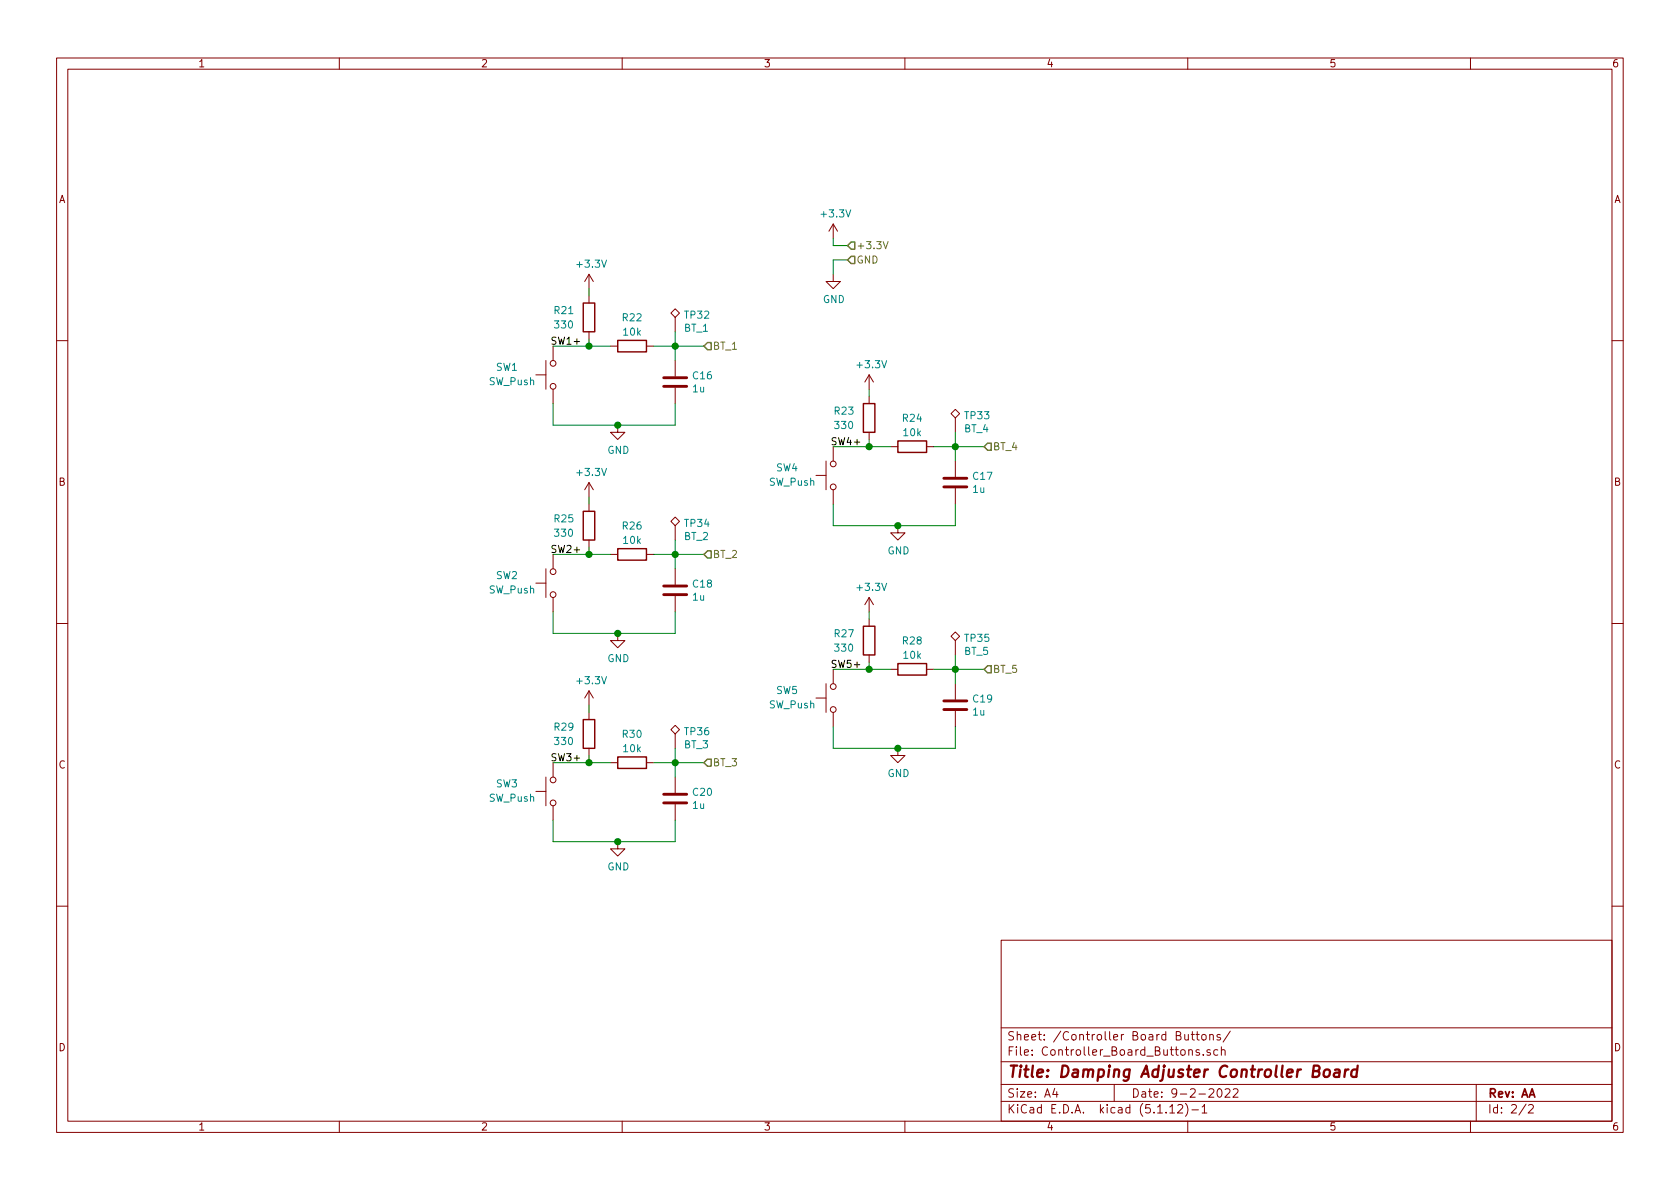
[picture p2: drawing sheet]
EESchema Schematic File Version 4
EELAYER 30 0
EELAYER END
$Descr A4 11693 8268
encoding utf-8
Sheet 2 2
Title "Damping Adjuster Controller Board"
Date "9-2-2022"
Rev "AA"
Comp ""
Comment1 ""
Comment2 ""
Comment3 ""
Comment4 ""
$EndDescr
$Comp
L Switch:SW_Push SW1
U 1 1
P 3850 2600
F 0 "SW1" V 3900 3000 50  0000 R CNN
F 1 "SW_Push" V 3800 3050 50  0000 R CNN
F 2 "Button_Switch_THT:SW_PUSH_6mm_H5mm" H 3850 2800 50  0001 C CNN
F 3 "~" H 3850 2800 50  0001 C CNN
	1    3850 2600
	0    -1   -1   0   
$EndComp
$Comp
L Device:R R21
U 1 1
P 4100 2200
F 0 "R21" H 3850 2250 50  0000 L CNN
F 1 "330" H 3850 2150 50  0000 L CNN
F 2 "Resistor_SMD:R_0805_2012Metric" V 4030 2200 50  0001 C CNN
F 3 "~" H 4100 2200 50  0001 C CNN
F 4 "JLC" H 4100 2200 50  0001 C CNN "Mfg"
	1    4100 2200
	1    0    0    -1  
$EndComp
Text HLabel 5900 1700 2    50   Input ~ 0
+3.3V
$Comp
L Device:R R22
U 1 1
P 4400 2400
F 0 "R22" V 4200 2400 50  0000 C CNN
F 1 "10k" V 4300 2400 50  0000 C CNN
F 2 "Resistor_SMD:R_0805_2012Metric" V 4330 2400 50  0001 C CNN
F 3 "~" H 4400 2400 50  0001 C CNN
F 4 "JLC" H 4400 2400 50  0001 C CNN "Mfg"
	1    4400 2400
	0    1    1    0   
$EndComp
$Comp
L Device:C C16
U 1 1
P 4700 2650
F 0 "C16" H 4815 2696 50  0000 L CNN
F 1 "1u" H 4815 2605 50  0000 L CNN
F 2 "Capacitor_SMD:C_0805_2012Metric" H 4738 2500 50  0001 C CNN
F 3 "~" H 4700 2650 50  0001 C CNN
F 4 "JLC" H 4700 2650 50  0001 C CNN "Mfg"
	1    4700 2650
	1    0    0    -1  
$EndComp
Wire Wire Line
	4550 2400 4700 2400
Wire Wire Line
	4700 2400 4700 2500
Wire Wire Line
	3850 2800 3850 2950
Wire Wire Line
	3850 2950 4300 2950
Wire Wire Line
	4700 2950 4700 2800
$Comp
L power:+3.3V #PWR045
U 1 1
P 5800 1650
F 0 "#PWR045" H 5800 1500 50  0001 C CNN
F 1 "+3.3V" H 5815 1823 50  0000 C CNN
F 2 "" H 5800 1650 50  0001 C CNN
F 3 "" H 5800 1650 50  0001 C CNN
	1    5800 1650
	1    0    0    -1  
$EndComp
Wire Wire Line
	5800 1650 5800 1700
Wire Wire Line
	5800 1700 5900 1700
$Comp
L power:+3.3V #PWR047
U 1 1
P 4100 2000
F 0 "#PWR047" H 4100 1850 50  0001 C CNN
F 1 "+3.3V" H 4115 2173 50  0000 C CNN
F 2 "" H 4100 2000 50  0001 C CNN
F 3 "" H 4100 2000 50  0001 C CNN
	1    4100 2000
	1    0    0    -1  
$EndComp
$Comp
L power:GND #PWR046
U 1 1
P 5800 1900
F 0 "#PWR046" H 5800 1650 50  0001 C CNN
F 1 "GND" H 5805 1727 50  0000 C CNN
F 2 "" H 5800 1900 50  0001 C CNN
F 3 "" H 5800 1900 50  0001 C CNN
	1    5800 1900
	1    0    0    -1  
$EndComp
Text HLabel 5900 1800 2    50   Input ~ 0
GND
Wire Wire Line
	5900 1800 5800 1800
Wire Wire Line
	5800 1800 5800 1900
$Comp
L power:GND #PWR048
U 1 1
P 4300 2950
F 0 "#PWR048" H 4300 2700 50  0001 C CNN
F 1 "GND" H 4305 2777 50  0000 C CNN
F 2 "" H 4300 2950 50  0001 C CNN
F 3 "" H 4300 2950 50  0001 C CNN
	1    4300 2950
	1    0    0    -1  
$EndComp
Connection ~ 4300 2950
Wire Wire Line
	4300 2950 4700 2950
Wire Wire Line
	4700 2400 4900 2400
Connection ~ 4700 2400
Text HLabel 4900 2400 2    50   Input ~ 0
BT_1
Wire Wire Line
	3850 2400 4100 2400
Wire Wire Line
	4100 2000 4100 2050
Wire Wire Line
	4100 2350 4100 2400
Connection ~ 4100 2400
Wire Wire Line
	4100 2400 4250 2400
$Comp
L Switch:SW_Push SW2
U 1 1
P 3850 4050
F 0 "SW2" V 3900 4450 50  0000 R CNN
F 1 "SW_Push" V 3800 4500 50  0000 R CNN
F 2 "Button_Switch_THT:SW_PUSH_6mm_H5mm" H 3850 4250 50  0001 C CNN
F 3 "~" H 3850 4250 50  0001 C CNN
	1    3850 4050
	0    -1   -1   0   
$EndComp
$Comp
L Device:R R25
U 1 1
P 4100 3650
F 0 "R25" H 3850 3700 50  0000 L CNN
F 1 "330" H 3850 3600 50  0000 L CNN
F 2 "Resistor_SMD:R_0805_2012Metric" V 4030 3650 50  0001 C CNN
F 3 "~" H 4100 3650 50  0001 C CNN
F 4 "JLC" H 4100 3650 50  0001 C CNN "Mfg"
	1    4100 3650
	1    0    0    -1  
$EndComp
$Comp
L Device:R R26
U 1 1
P 4400 3850
F 0 "R26" V 4200 3850 50  0000 C CNN
F 1 "10k" V 4300 3850 50  0000 C CNN
F 2 "Resistor_SMD:R_0805_2012Metric" V 4330 3850 50  0001 C CNN
F 3 "~" H 4400 3850 50  0001 C CNN
F 4 "JLC" H 4400 3850 50  0001 C CNN "Mfg"
	1    4400 3850
	0    1    1    0   
$EndComp
$Comp
L Device:C C18
U 1 1
P 4700 4100
F 0 "C18" H 4815 4146 50  0000 L CNN
F 1 "1u" H 4815 4055 50  0000 L CNN
F 2 "Capacitor_SMD:C_0805_2012Metric" H 4738 3950 50  0001 C CNN
F 3 "~" H 4700 4100 50  0001 C CNN
F 4 "JLC" H 4700 4100 50  0001 C CNN "Mfg"
	1    4700 4100
	1    0    0    -1  
$EndComp
Wire Wire Line
	4550 3850 4700 3850
Wire Wire Line
	4700 3850 4700 3950
Wire Wire Line
	3850 4250 3850 4400
Wire Wire Line
	3850 4400 4300 4400
Wire Wire Line
	4700 4400 4700 4250
$Comp
L power:+3.3V #PWR050
U 1 1
P 4100 3450
F 0 "#PWR050" H 4100 3300 50  0001 C CNN
F 1 "+3.3V" H 4115 3623 50  0000 C CNN
F 2 "" H 4100 3450 50  0001 C CNN
F 3 "" H 4100 3450 50  0001 C CNN
	1    4100 3450
	1    0    0    -1  
$EndComp
$Comp
L power:GND #PWR053
U 1 1
P 4300 4400
F 0 "#PWR053" H 4300 4150 50  0001 C CNN
F 1 "GND" H 4305 4227 50  0000 C CNN
F 2 "" H 4300 4400 50  0001 C CNN
F 3 "" H 4300 4400 50  0001 C CNN
	1    4300 4400
	1    0    0    -1  
$EndComp
Connection ~ 4300 4400
Wire Wire Line
	4300 4400 4700 4400
Wire Wire Line
	4700 3850 4900 3850
Connection ~ 4700 3850
Text HLabel 4900 3850 2    50   Input ~ 0
BT_2
Wire Wire Line
	3850 3850 4100 3850
Wire Wire Line
	4100 3450 4100 3500
Wire Wire Line
	4100 3800 4100 3850
Connection ~ 4100 3850
Wire Wire Line
	4100 3850 4250 3850
$Comp
L Switch:SW_Push SW3
U 1 1
P 3850 5500
F 0 "SW3" V 3900 5900 50  0000 R CNN
F 1 "SW_Push" V 3800 5950 50  0000 R CNN
F 2 "Button_Switch_THT:SW_PUSH_6mm_H5mm" H 3850 5700 50  0001 C CNN
F 3 "~" H 3850 5700 50  0001 C CNN
	1    3850 5500
	0    -1   -1   0   
$EndComp
$Comp
L Device:R R29
U 1 1
P 4100 5100
F 0 "R29" H 3850 5150 50  0000 L CNN
F 1 "330" H 3850 5050 50  0000 L CNN
F 2 "Resistor_SMD:R_0805_2012Metric" V 4030 5100 50  0001 C CNN
F 3 "~" H 4100 5100 50  0001 C CNN
F 4 "JLC" H 4100 5100 50  0001 C CNN "Mfg"
	1    4100 5100
	1    0    0    -1  
$EndComp
$Comp
L Device:R R30
U 1 1
P 4400 5300
F 0 "R30" V 4200 5300 50  0000 C CNN
F 1 "10k" V 4300 5300 50  0000 C CNN
F 2 "Resistor_SMD:R_0805_2012Metric" V 4330 5300 50  0001 C CNN
F 3 "~" H 4400 5300 50  0001 C CNN
F 4 "JLC" H 4400 5300 50  0001 C CNN "Mfg"
	1    4400 5300
	0    1    1    0   
$EndComp
$Comp
L Device:C C20
U 1 1
P 4700 5550
F 0 "C20" H 4815 5596 50  0000 L CNN
F 1 "1u" H 4815 5505 50  0000 L CNN
F 2 "Capacitor_SMD:C_0805_2012Metric" H 4738 5400 50  0001 C CNN
F 3 "~" H 4700 5550 50  0001 C CNN
F 4 "JLC" H 4700 5550 50  0001 C CNN "Mfg"
	1    4700 5550
	1    0    0    -1  
$EndComp
Wire Wire Line
	4550 5300 4700 5300
Wire Wire Line
	4700 5300 4700 5400
Wire Wire Line
	3850 5700 3850 5850
Wire Wire Line
	3850 5850 4300 5850
Wire Wire Line
	4700 5850 4700 5700
$Comp
L power:+3.3V #PWR054
U 1 1
P 4100 4900
F 0 "#PWR054" H 4100 4750 50  0001 C CNN
F 1 "+3.3V" H 4115 5073 50  0000 C CNN
F 2 "" H 4100 4900 50  0001 C CNN
F 3 "" H 4100 4900 50  0001 C CNN
	1    4100 4900
	1    0    0    -1  
$EndComp
$Comp
L power:GND #PWR056
U 1 1
P 4300 5850
F 0 "#PWR056" H 4300 5600 50  0001 C CNN
F 1 "GND" H 4305 5677 50  0000 C CNN
F 2 "" H 4300 5850 50  0001 C CNN
F 3 "" H 4300 5850 50  0001 C CNN
	1    4300 5850
	1    0    0    -1  
$EndComp
Connection ~ 4300 5850
Wire Wire Line
	4300 5850 4700 5850
Wire Wire Line
	4700 5300 4900 5300
Connection ~ 4700 5300
Text HLabel 4900 5300 2    50   Input ~ 0
BT_3
Wire Wire Line
	3850 5300 4100 5300
Wire Wire Line
	4100 4900 4100 4950
Wire Wire Line
	4100 5250 4100 5300
Connection ~ 4100 5300
Wire Wire Line
	4100 5300 4250 5300
$Comp
L Switch:SW_Push SW4
U 1 1
P 5800 3300
F 0 "SW4" V 5850 3700 50  0000 R CNN
F 1 "SW_Push" V 5750 3750 50  0000 R CNN
F 2 "Button_Switch_THT:SW_PUSH_6mm_H5mm" H 5800 3500 50  0001 C CNN
F 3 "~" H 5800 3500 50  0001 C CNN
	1    5800 3300
	0    -1   -1   0   
$EndComp
$Comp
L Device:R R23
U 1 1
P 6050 2900
F 0 "R23" H 5800 2950 50  0000 L CNN
F 1 "330" H 5800 2850 50  0000 L CNN
F 2 "Resistor_SMD:R_0805_2012Metric" V 5980 2900 50  0001 C CNN
F 3 "~" H 6050 2900 50  0001 C CNN
F 4 "JLC" H 6050 2900 50  0001 C CNN "Mfg"
	1    6050 2900
	1    0    0    -1  
$EndComp
$Comp
L Device:R R24
U 1 1
P 6350 3100
F 0 "R24" V 6150 3100 50  0000 C CNN
F 1 "10k" V 6250 3100 50  0000 C CNN
F 2 "Resistor_SMD:R_0805_2012Metric" V 6280 3100 50  0001 C CNN
F 3 "~" H 6350 3100 50  0001 C CNN
F 4 "JLC" H 6350 3100 50  0001 C CNN "Mfg"
	1    6350 3100
	0    1    1    0   
$EndComp
$Comp
L Device:C C17
U 1 1
P 6650 3350
F 0 "C17" H 6765 3396 50  0000 L CNN
F 1 "1u" H 6765 3305 50  0000 L CNN
F 2 "Capacitor_SMD:C_0805_2012Metric" H 6688 3200 50  0001 C CNN
F 3 "~" H 6650 3350 50  0001 C CNN
F 4 "JLC" H 6650 3350 50  0001 C CNN "Mfg"
	1    6650 3350
	1    0    0    -1  
$EndComp
Wire Wire Line
	6500 3100 6650 3100
Wire Wire Line
	6650 3100 6650 3200
Wire Wire Line
	5800 3500 5800 3650
Wire Wire Line
	5800 3650 6250 3650
Wire Wire Line
	6650 3650 6650 3500
$Comp
L power:+3.3V #PWR049
U 1 1
P 6050 2700
F 0 "#PWR049" H 6050 2550 50  0001 C CNN
F 1 "+3.3V" H 6065 2873 50  0000 C CNN
F 2 "" H 6050 2700 50  0001 C CNN
F 3 "" H 6050 2700 50  0001 C CNN
	1    6050 2700
	1    0    0    -1  
$EndComp
$Comp
L power:GND #PWR051
U 1 1
P 6250 3650
F 0 "#PWR051" H 6250 3400 50  0001 C CNN
F 1 "GND" H 6255 3477 50  0000 C CNN
F 2 "" H 6250 3650 50  0001 C CNN
F 3 "" H 6250 3650 50  0001 C CNN
	1    6250 3650
	1    0    0    -1  
$EndComp
Connection ~ 6250 3650
Wire Wire Line
	6250 3650 6650 3650
Wire Wire Line
	6650 3100 6850 3100
Connection ~ 6650 3100
Text HLabel 6850 3100 2    50   Input ~ 0
BT_4
Wire Wire Line
	5800 3100 6050 3100
Wire Wire Line
	6050 2700 6050 2750
Wire Wire Line
	6050 3050 6050 3100
Connection ~ 6050 3100
Wire Wire Line
	6050 3100 6200 3100
$Comp
L Switch:SW_Push SW5
U 1 1
P 5800 4850
F 0 "SW5" V 5850 5250 50  0000 R CNN
F 1 "SW_Push" V 5750 5300 50  0000 R CNN
F 2 "Button_Switch_THT:SW_PUSH_6mm_H5mm" H 5800 5050 50  0001 C CNN
F 3 "~" H 5800 5050 50  0001 C CNN
	1    5800 4850
	0    -1   -1   0   
$EndComp
$Comp
L Device:R R27
U 1 1
P 6050 4450
F 0 "R27" H 5800 4500 50  0000 L CNN
F 1 "330" H 5800 4400 50  0000 L CNN
F 2 "Resistor_SMD:R_0805_2012Metric" V 5980 4450 50  0001 C CNN
F 3 "~" H 6050 4450 50  0001 C CNN
F 4 "JLC" H 6050 4450 50  0001 C CNN "Mfg"
	1    6050 4450
	1    0    0    -1  
$EndComp
$Comp
L Device:R R28
U 1 1
P 6350 4650
F 0 "R28" V 6150 4650 50  0000 C CNN
F 1 "10k" V 6250 4650 50  0000 C CNN
F 2 "Resistor_SMD:R_0805_2012Metric" V 6280 4650 50  0001 C CNN
F 3 "~" H 6350 4650 50  0001 C CNN
F 4 "JLC" H 6350 4650 50  0001 C CNN "Mfg"
	1    6350 4650
	0    1    1    0   
$EndComp
$Comp
L Device:C C19
U 1 1
P 6650 4900
F 0 "C19" H 6765 4946 50  0000 L CNN
F 1 "1u" H 6765 4855 50  0000 L CNN
F 2 "Capacitor_SMD:C_0805_2012Metric" H 6688 4750 50  0001 C CNN
F 3 "~" H 6650 4900 50  0001 C CNN
F 4 "JLC" H 6650 4900 50  0001 C CNN "Mfg"
	1    6650 4900
	1    0    0    -1  
$EndComp
Wire Wire Line
	6500 4650 6650 4650
Wire Wire Line
	6650 4650 6650 4750
Wire Wire Line
	5800 5050 5800 5200
Wire Wire Line
	5800 5200 6250 5200
Wire Wire Line
	6650 5200 6650 5050
$Comp
L power:+3.3V #PWR052
U 1 1
P 6050 4250
F 0 "#PWR052" H 6050 4100 50  0001 C CNN
F 1 "+3.3V" H 6065 4423 50  0000 C CNN
F 2 "" H 6050 4250 50  0001 C CNN
F 3 "" H 6050 4250 50  0001 C CNN
	1    6050 4250
	1    0    0    -1  
$EndComp
$Comp
L power:GND #PWR055
U 1 1
P 6250 5200
F 0 "#PWR055" H 6250 4950 50  0001 C CNN
F 1 "GND" H 6255 5027 50  0000 C CNN
F 2 "" H 6250 5200 50  0001 C CNN
F 3 "" H 6250 5200 50  0001 C CNN
	1    6250 5200
	1    0    0    -1  
$EndComp
Connection ~ 6250 5200
Wire Wire Line
	6250 5200 6650 5200
Wire Wire Line
	6650 4650 6850 4650
Connection ~ 6650 4650
Text HLabel 6850 4650 2    50   Input ~ 0
BT_5
Wire Wire Line
	5800 4650 6050 4650
Wire Wire Line
	6050 4250 6050 4300
Wire Wire Line
	6050 4600 6050 4650
Connection ~ 6050 4650
Wire Wire Line
	6050 4650 6200 4650
Text Label 4050 2400 2    50   ~ 0
SW1+
Text Label 4050 3850 2    50   ~ 0
SW2+
Text Label 4050 5300 2    50   ~ 0
SW3+
Text Label 6000 3100 2    50   ~ 0
SW4+
Text Label 6000 4650 2    50   ~ 0
SW5+
$Comp
L Connector:TestPoint_Alt TP32
U 1 1
P 4700 2300
F 0 "TP32" H 4758 2418 50  0000 L CNN
F 1 "BT_1" H 4758 2327 50  0000 L CNN
F 2 "TestPoint:TestPoint_Pad_1.5x1.5mm" H 4900 2300 50  0001 C CNN
F 3 "~" H 4900 2300 50  0001 C CNN
	1    4700 2300
	1    0    0    -1  
$EndComp
Wire Wire Line
	4700 2300 4700 2400
$Comp
L Connector:TestPoint_Alt TP34
U 1 1
P 4700 3750
F 0 "TP34" H 4758 3868 50  0000 L CNN
F 1 "BT_2" H 4758 3777 50  0000 L CNN
F 2 "TestPoint:TestPoint_Pad_1.5x1.5mm" H 4900 3750 50  0001 C CNN
F 3 "~" H 4900 3750 50  0001 C CNN
	1    4700 3750
	1    0    0    -1  
$EndComp
Wire Wire Line
	4700 3750 4700 3850
$Comp
L Connector:TestPoint_Alt TP36
U 1 1
P 4700 5200
F 0 "TP36" H 4758 5318 50  0000 L CNN
F 1 "BT_3" H 4758 5227 50  0000 L CNN
F 2 "TestPoint:TestPoint_Pad_1.5x1.5mm" H 4900 5200 50  0001 C CNN
F 3 "~" H 4900 5200 50  0001 C CNN
	1    4700 5200
	1    0    0    -1  
$EndComp
Wire Wire Line
	4700 5200 4700 5300
$Comp
L Connector:TestPoint_Alt TP35
U 1 1
P 6650 4550
F 0 "TP35" H 6708 4668 50  0000 L CNN
F 1 "BT_5" H 6708 4577 50  0000 L CNN
F 2 "TestPoint:TestPoint_Pad_1.5x1.5mm" H 6850 4550 50  0001 C CNN
F 3 "~" H 6850 4550 50  0001 C CNN
	1    6650 4550
	1    0    0    -1  
$EndComp
Wire Wire Line
	6650 4550 6650 4650
$Comp
L Connector:TestPoint_Alt TP33
U 1 1
P 6650 3000
F 0 "TP33" H 6708 3118 50  0000 L CNN
F 1 "BT_4" H 6708 3027 50  0000 L CNN
F 2 "TestPoint:TestPoint_Pad_1.5x1.5mm" H 6850 3000 50  0001 C CNN
F 3 "~" H 6850 3000 50  0001 C CNN
	1    6650 3000
	1    0    0    -1  
$EndComp
Wire Wire Line
	6650 3000 6650 3100
$EndSCHEMATC
